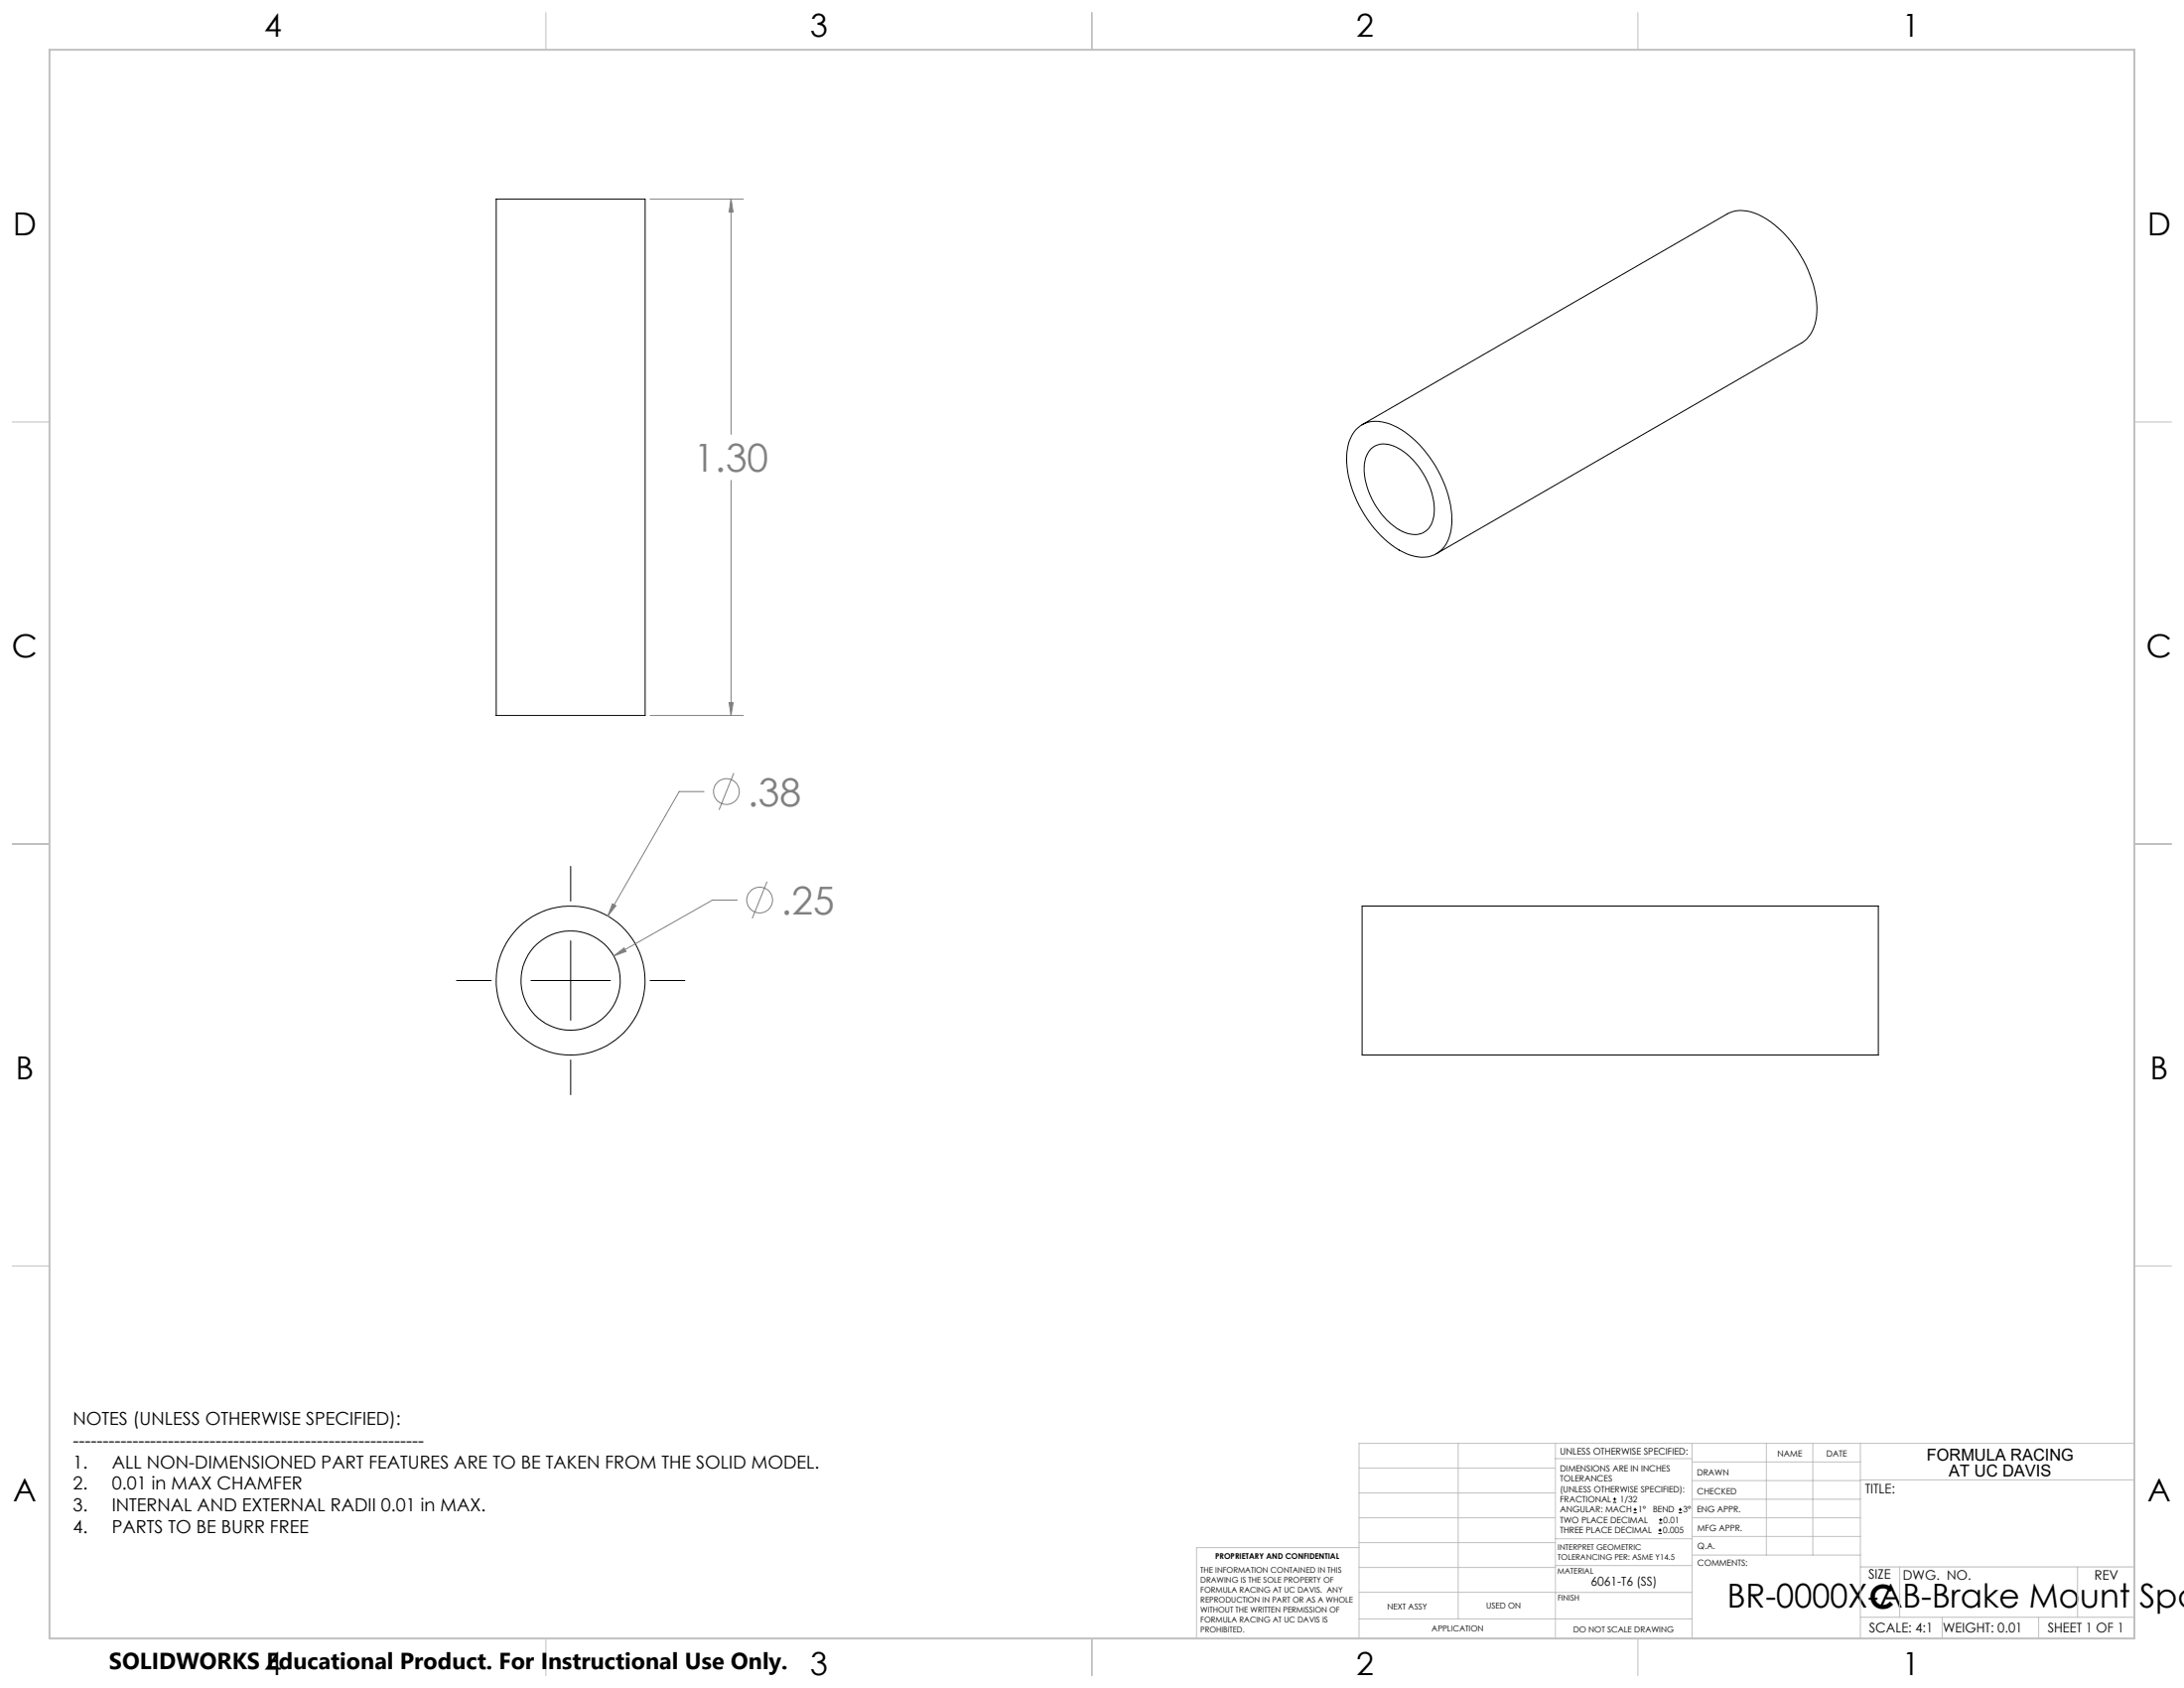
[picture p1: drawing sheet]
<svg xmlns="http://www.w3.org/2000/svg" width="559mm" height="432mm" viewBox="0 0 559 432" stroke-linecap="round" stroke-linejoin="round" font-family="sans-serif">
<g fill="none" stroke="#000" stroke-width=".25">
<path d="M127 50.9h38.1v132.1h-38.1zM346.9 110a7.2 7.2 0 0 1 7.7-1.8 22.9 22.9 0 0 1 11.9 9.8 26.8 26.8 0 0 1 4.9 16.8 8 8 0 0 1-5.3 7.4 11.2 11.2 0 0 1-9.1-2.1 30.4 30.4 0 0 1-12.4-21.8 11.8 11.8 0 0 1 2.3-8.3zM348.5 108.7l93.4-53.9a9.8 9.8 0 0 1 10 1.2 30.2 30.2 0 0 1 13 22.7 10.1 10.1 0 0 1-3.9 9l-93.5 53.9M350.8 114.8a5.6 5.6 0 0 1 6.8-.2 19.2 19.2 0 0 1 9.3 17.3 5 5 0 0 1-7.3 4.4 19 19 0 0 1-10.3-13.7 8.8 8.8 0 0 1 1.5-7.8zM146 221.6v8.9M348.5 231.8h132.1v38.1h-132.1zM116.8 250.8h8.9M135.9 250.8h20.3M146 240.7v20.3M166.3 250.8h8.9M146 271.1v8.9M412.7 384.3h.9"/>
<path d="M412.7 383.5h.9M413.1 383.1v.8M418 387h.8M418 386.2h.8M418.4 385.7v.9M424.3 392.3h.9M424.3 391.4h.9M424.5 389.6h.8M424.5 388.8h.8M424.7 391v.9M424.9 388.4v.8M429.5 387h.9"/>
<path d="M429.5 386.2h.9M429.9 385.7v.9"/>
<circle cx="146" cy="250.8" r="12.7"/>
<circle cx="146" cy="250.8" r="19"/>
</g>
<g fill="none" stroke="#808080" stroke-width=".25">
<path d="M166.3 50.9h23.9M187 50.9l.6 3.4h-1.1zM187 50.9v60.2M187 122.9v60.1M186.5 179.7h1.1l-.6 3.3zM166.3 183h23.9M187.7 197.8l-3.7 9.4M180.1 202.5h-6.3l-18.3 31.8M156.7 231.2l.9 .5-2.1 2.6zM188.6 230.3h-6.3l-25.2 14.2M196.3 225.5l-3.8 9.5M157.1 244.5l2.6-2 .5 .9z"/>
<circle cx="185.9" cy="202.5" r="3.3"/>
<circle cx="194.4" cy="230.2" r="3.3"/>
</g>
<g fill="none" stroke="#c0c0c0" stroke-width=".25">
<path d="M139.7 3.2v9.5M279.4 3.2v9.5M419.1 3.2v9.5M3.1 107.9h9.6M546.1 107.9h9.5M3.1 215.9h9.6M546.1 215.9h9.5M3.1 323.8h9.6M546.1 323.8h9.5M347.7 375.6h50.3M373.1 369.2v44.9M398 369.2v49.9"/>
<path d="M398 373.1h34.9M432.9 369.2v49.9M432.9 378.7h43.1M432.9 374h43.1M451.9 369.2v28.6M463.8 369.2v28.6M476 369.2v49.9M476 378.6h70.1M546.1 369.2h-198.4v49.9M347.7 394.6h50.3M347.7 388.3h50.3M347.7 381.9h50.3"/>
<path d="M347.7 395.9h-41.6v23.2M398 393.6h35M432.9 383.5h43.1M432.9 388.3h43.1M432.9 393h43.1M433 397.8h43M139.7 419.1v9.6M279.4 419.1v9.6M347.7 414.1h85.2M347.7 401h50.3M347.7 407.3h50.3M398 407.4h34.9"/>
<path d="M398 400.5h35M419.1 419.1v9.6M476 413.7h70.1M476 400.8h70.1M486.1 400.8v12.9M496.9 413.7v5.4M521.6 413.7v5.4M531.6 400.8v12.9"/>
</g>
<path d="M12.7 12.7h533.4v406.4h-533.4z" fill="none" stroke="#c0c0c0" stroke-width=".5"/>
<path d="M156.7 231.2l-1.2 3.1 2.1-2.6zM157.1 244.5l3.1-1.1-.5-.9zM186.5 179.7h1.1l-.6 3.3zM187 50.9l.6 3.4h-1.1z" fill="#808080"/>
<g font-size="9.9" fill="#808080">
<text x="177.5" y="120.7">1.30</text>
<text x="191.3" y="206.2">.38</text>
<text x="199.8" y="234">.25</text>
</g>
<g font-size="8.5">
<text x="441.9" y="411.3">BR-0000X-AB-Brake Mount Spa</text>
<text x="478.3" y="411.4">C</text>
</g>
<g font-size="8.1">
<text x="67.6" y="9.3">4</text>
<text x="207.3" y="9.3">3</text>
<text x="347" y="9.3">2</text>
<text x="486.7" y="9.3">1</text>
<text x="3.3" y="60.1">D</text>
<text x="549.4" y="60.1">D</text>
<text x="3" y="168">C</text>
<text x="549.1" y="168">C</text>
<text x="4" y="276">B</text>
<text x="550.1" y="276">B</text>
<text x="3.3" y="383.9">A</text>
<text x="549.4" y="383.9">A</text>
<text x="67.6" y="428.4">4</text>
<text x="207.3" y="428.4">3</text>
<text x="347" y="428.4">2</text>
<text x="486.7" y="428.4">1</text>
</g>
<text font-size="5.9" x="27.9" y="427">SOLIDWORKS Educational Product. For Instructional Use Only.</text>
<g font-size="4.6">
<text x="18.6" y="364.4">NOTES (UNLESS OTHERWISE SPECIFIED):</text>
<text x="18.6" y="370">-----------------------------------------------------------</text>
<text x="18.6" y="375.5">1.</text>
<text x="28.7" y="375.5">ALL NON-DIMENSIONED PART FEATURES ARE TO BE TAKEN FROM THE SOLID MODEL.</text>
<text x="18.6" y="381.1">2.</text>
<text x="28.7" y="381.1">0.01 in MAX CHAMFER</text>
<text x="18.6" y="386.7">3.</text>
<text x="28.7" y="386.7">INTERNAL AND EXTERNAL RADII 0.01 in MAX.</text>
<text x="18.6" y="392.3">4.</text>
<text x="28.7" y="392.3">PARTS TO BE BURR FREE</text>
</g>
<g font-size="4.2">
<text x="493" y="373.5">FORMULA RACING</text>
<text x="498.7" y="377.8">AT UC DAVIS</text>
</g>
<g font-size="3.4">
<text x="477.2" y="381.9">TITLE:</text>
<text x="478.1" y="404">SIZE</text>
<text x="486.9" y="404">DWG. NO.</text>
<text x="535.9" y="404.1">REV</text>
<text x="478.2" y="417.6">SCALE: 4:1</text>
<text x="497.1" y="417.7">WEIGHT: 0.01</text>
<text x="523.9" y="417.6">SHEET 1 OF 1</text>
</g>
<text font-size="3.2" x="407" y="405.7">6061-T6 (SS)</text>
<text font-size="2.4" x="399.2" y="372.1">UNLESS OTHERWISE SPECIFIED:</text>
<g font-size="2.2">
<text x="399.2" y="376.4">DIMENSIONS ARE IN INCHES</text>
<text x="434.2" y="377.3">DRAWN</text>
<text x="454.8" y="372.5">NAME</text>
<text x="467.3" y="372.6">DATE</text>
<text x="399.2" y="379">TOLERANCES</text>
<text x="399.2" y="381.7">(UNLESS OTHERWISE SPECIFIED):</text>
<text x="434.3" y="382.2">CHECKED</text>
<text x="399.2" y="389.6">TWO PLACE DECIMAL</text>
<text x="399.2" y="384.3">FRACTIONAL</text>
<text x="399.2" y="387">ANGULAR: MACH</text>
<text x="414.5" y="384.3">1/32</text>
<text x="419.1" y="387">1°</text>
<text x="422.9" y="387">BEND</text>
<text x="425.6" y="389.6">0.01</text>
<text x="430.6" y="387">3°</text>
<text x="434.2" y="386.9">ENG APPR.</text>
<text x="399.2" y="392.3">THREE PLACE DECIMAL</text>
<text x="425.5" y="392.3">0.005</text>
<text x="434.3" y="391.6">MFG APPR.</text>
<text x="434.3" y="396.3">Q.A.</text>
<text x="434.3" y="400.5">COMMENTS:</text>
</g>
<g font-size="2.1">
<text x="354.9" y="411.6">NEXT ASSY</text>
<text x="380.3" y="411.6">USED ON</text>
<text x="366.3" y="417.4">APPLICATION</text>
<text x="402.5" y="417.5">DO NOT SCALE DRAWING</text>
</g>
<g font-size="2">
<text x="310.9" y="398.8">PROPRIETARY AND CONFIDENTIAL</text>
<text x="398.6" y="396.5">INTERPRET GEOMETRIC</text>
<text x="398.6" y="399">TOLERANCING PER: ASME Y14.5</text>
<text x="307.2" y="402.4">THE INFORMATION CONTAINED IN THIS</text>
<text x="307.2" y="404.9">DRAWING IS THE SOLE PROPERTY OF</text>
<text x="307.2" y="407.5">FORMULA RACING AT UC DAVIS. ANY</text>
<text x="398.5" y="402.6">MATERIAL</text>
<text x="307.2" y="410">REPRODUCTION IN PART OR AS A WHOLE</text>
<text x="307.2" y="412.5">WITHOUT THE WRITTEN PERMISSION OF</text>
<text x="398.5" y="409.4">FINISH</text>
<text x="307.2" y="415">FORMULA RACING AT UC DAVIS IS</text>
<text x="307.2" y="417.6">PROHIBITED.</text>
</g>
</svg>
